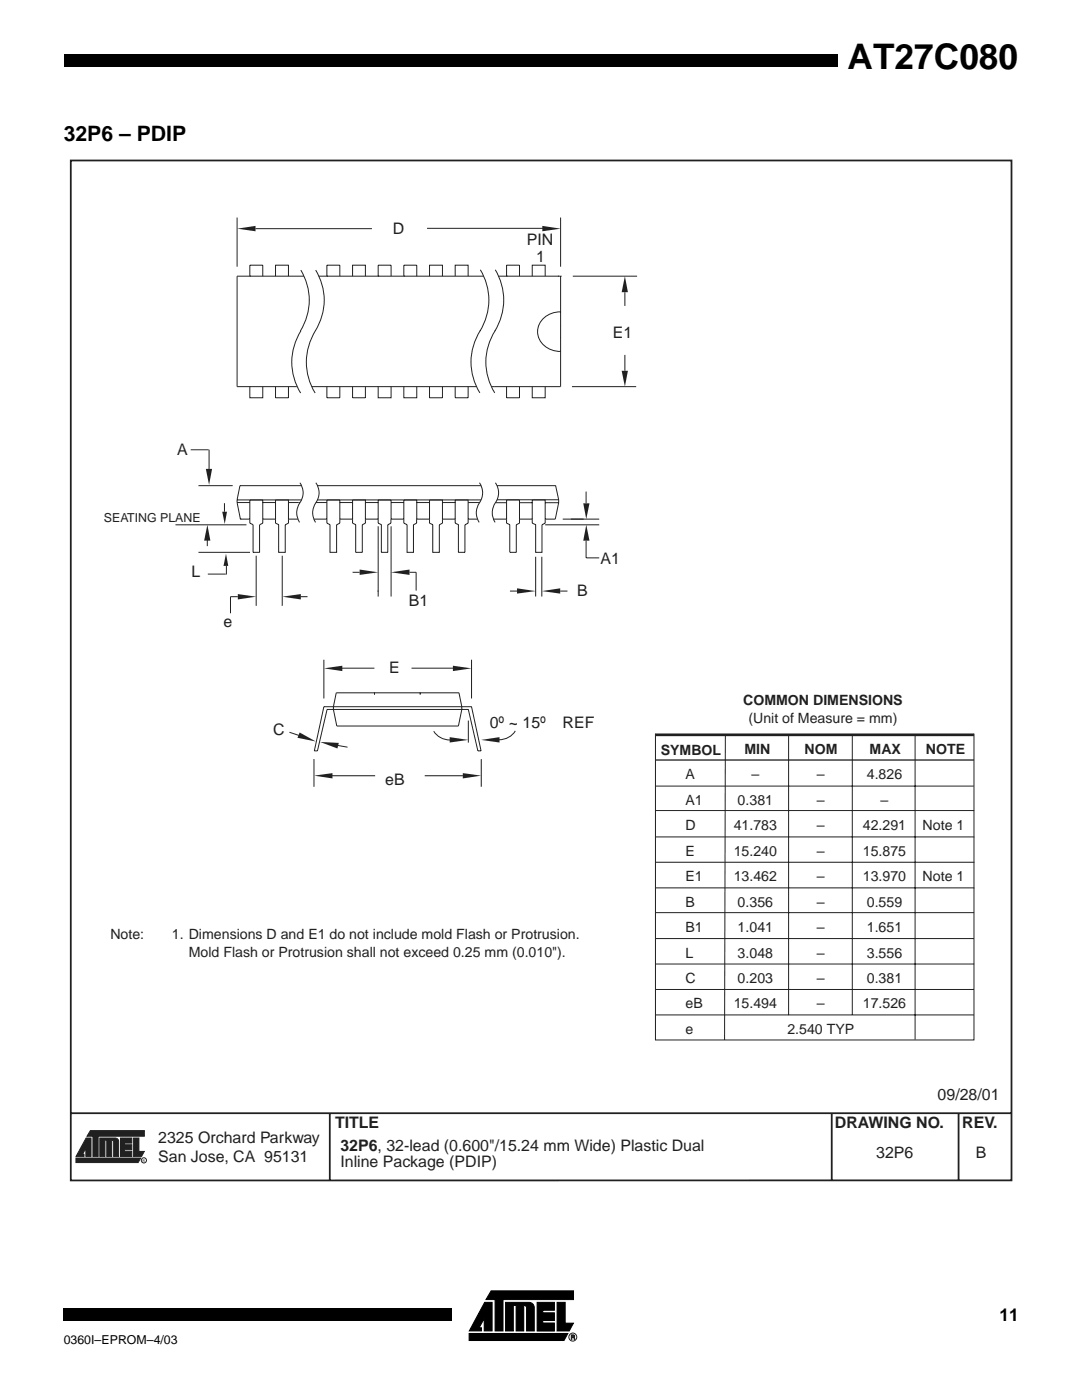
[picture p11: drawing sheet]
<svg xmlns="http://www.w3.org/2000/svg" width="216mm" height="279mm" viewBox="0 0 216 279" stroke-linecap="round" stroke-linejoin="round" font-family="sans-serif">
<path d="M12.7 10.9h154.3v2.5h-154.3zM12.7 261.1h1.2v2.4h-1.2zM13.9 261.1h76.2v2.4h-76.2z" fill="#000"/>
<g fill="#fff">
<path d="M0 6.4h12.7v12.7h-12.7z"/>
<path d="M92.3 256.7h23.8v11.9h-23.8z"/>
<path d="M93.2 257.5h22.1v10.3h-22.1z"/>
</g>
<path d="M96.6 259.9h1.5v5.7h-1.5v-2.5l-1.1 1.9h.5v.6h-2.4zM107.1 259.9h3.4v1.6h-2.3v.5h2.3v1.5h-2.3v.5h2.3v1.6h-3.4zM111.1 259.9h1.6v4.2h1.6l-.8 1.5h-2.4zM93.5 266.1h19.7l-.7 1.4h-19zM97.9 257.6h16.5v1.8h-14.1v6.2h-1.6v-6.2h-1.8zM100.8 259.9h4.6a1.05 1.05 0 0 1 1.1 1.2v4.5h-1.5v-4.6a.52 .52 0 0 0-.6-.5v5.1h-1.5v-5.1h-.5v5.1h-1.6z" fill="#000" stroke="#000" stroke-width=".2"/>
<g fill="#231f20">
<path d="M114.3 266.4l.2 .1v.4l.1 .4-.3-.4 .2-.2z"/>
<path d="M113.9 266.4h.4l-.3 .1v.3h.3l-.3 .1v.4h-.1z"/>
</g>
<g fill="none" stroke="#231f20" stroke-width=".2">
<path d="M113.9 266.4l.6 .1v.4l.1 .4h-.1l-.2-.4h-.3v.4h-.1zM114 266.5h.4v.3h-.4z"/>
<circle cx="114.2" cy="266.8" r=".8"/>
</g>
<path d="M13.8 31.8h188.3v204.2h-188.3z" fill="#fff"/>
<g fill="#231f20" stroke="#231f20" stroke-width=".2">
<path d="M17.2 227.1h.9v3.7h-1v-1.6l-.6 1.2h.3v.4h-1.6z"/>
<path d="M26.6 227.1h1.1v2.7h1.1l-.6 1h-1.6z"/>
<path d="M15.1 231.1h12.9l-.5 .9h-12.4z"/>
<path d="M18 225.6h10.8v1.2h-9.2v4h-1.1v-4h-1.2z"/>
<path d="M19.9 227.1h3a.68 .68 0 0 1 .8 .8v2.9h-1v-3l-.1-.2-.3-.1v3.3h-1v-3.3h-.4v3.3h-1z"/>
<path d="M24 227.1h2.3v1h-1.5v.4h1.5v.9h-1.5v.4h1.5v1h-2.3z"/>
</g>
<g fill="none" stroke="#231f20" stroke-width=".2">
<path d="M47.3 43.4v9.8M111.8 43.4v9.8M50.5 104.7v5.5h1.3v-5.5"/>
<circle cx="28.7" cy="231.6" r=".52"/>
</g>
<path d="M14.1 32h187.6v203.6h-187.6zM14.1 222.2h187.5M65.8 222.2v13.3M165.8 222.1v13.3M191.1 222.2v13.2" fill="none" stroke="#231f20" stroke-width=".35"/>
<g fill="#231f20">
<path d="M92.3 154.3l3.7 .5-3.7 .6z"/>
<path d="M62.6 154.8l3.7-.5v1.1z"/>
</g>
<path d="M67.3 148.8l2 .3" fill="none" stroke="#231f20" stroke-width=".2"/>
<path d="M63.8 148.1l3.8 .2-.3 1.1z" fill="#231f20"/>
<path d="M41.7 89.7v4.6M44.8 100.4v1.7M45.1 112.9v1.8M46 119.1v3.3" fill="none" stroke="#231f20" stroke-width=".2"/>
<g fill="#231f20">
<path d="M41.3 104.7l.6 3.2h-1.2z"/>
<path d="M41 93.6h1.3l-.6 3.2z"/>
</g>
<path d="M46 119.1h1.4" fill="none" stroke="#231f20" stroke-width=".2"/>
<path d="M47.4 118.6l3.7 .5-3.7 .5z" fill="#231f20"/>
<path d="M59.9 119.1h1.4" fill="none" stroke="#231f20" stroke-width=".2"/>
<path d="M56.3 119.1l3.7-.5v1z" fill="#231f20"/>
<path d="M70.3 114.2h1.4" fill="none" stroke="#231f20" stroke-width=".2"/>
<path d="M71.7 113.7l3.7 .5-3.7 .5z" fill="#231f20"/>
<path d="M75.3 118h.1M81.7 114.2h1.3" fill="none" stroke="#231f20" stroke-width=".2"/>
<path d="M77.9 114.2l3.8-.5v1z" fill="#231f20"/>
<path d="M101.7 118h1.4" fill="none" stroke="#231f20" stroke-width=".2"/>
<path d="M103.1 117.4l3.7 .6-3.7 .5z" fill="#231f20"/>
<path d="M111.7 118h1.5" fill="none" stroke="#231f20" stroke-width=".2"/>
<path d="M108 118l3.7-.6v1.1z" fill="#231f20"/>
<path d="M39.6 96.9h6.8M35 104.7h14.1M39.6 110.2h10.3M51.1 110.9v10M56.3 110.9v10M75.4 105v14.1M78 105v14.1M106.8 111.1v8M108 111.1v8" fill="none" stroke="#231f20" stroke-width=".2"/>
<g fill="#231f20">
<path d="M95.9 147.7l3.7-.6v1.1z"/>
<path d="M89.7 147.1l3.7 .6-3.7 .5z"/>
</g>
<path d="M94 131.7v7.7M64.6 141h1.9v.6h-1.3l-1.9 8.3h-.6zM92.1 141h1.9l1.9 8.9h-.6l-1.9-8.3h-1.3M93.4 143.8v4.4" fill="none" stroke="#231f20" stroke-width=".2"/>
<g fill="#231f20">
<path d="M90.3 132.9l3.7 .5-3.7 .5z"/>
<path d="M64.6 133.4l3.7-.5v1z"/>
</g>
<path d="M116.9 107.9v3.4M116.9 111.3h2.6M64.6 131.7v7.7M62.6 151.5v5.5M96 151.5v5.5" fill="none" stroke="#231f20" stroke-width=".2"/>
<path d="M116.9 104.7l.6 3.2h-1.2z" fill="#231f20"/>
<path d="M116.9 98.1v2.4" fill="none" stroke="#231f20" stroke-width=".2"/>
<path d="M116.3 100.5h1.2l-.6 3.1z" fill="#231f20"/>
<path d="M124.6 70.8v3.2M108.7 104.7h10.8M112.2 103.6h7.3" fill="none" stroke="#231f20" stroke-width=".2"/>
<path d="M124 74h1.2l-.6 3.2z" fill="#231f20"/>
<path d="M124.6 58.3v2.8" fill="none" stroke="#231f20" stroke-width=".2"/>
<path d="M124.6 55.1l.6 3.2h-1.2z" fill="#231f20"/>
<path d="M114.2 55.1h12.8M114 77.2h12.9" fill="none" stroke="#231f20" stroke-width=".2"/>
<path d="M108.1 45.1l3.7 .5-3.7 .6z" fill="#231f20"/>
<path d="M51 45.6h23.2" fill="none" stroke="#231f20" stroke-width=".2"/>
<path d="M47.3 45.6l3.7-.5v1.1z" fill="#231f20"/>
<g fill="none" stroke="#231f20" stroke-width=".2">
<path d="M49.8 55.1h.1M49.8 55.1v-2.2h2.6v2.2M54.9 55.1v-2.2h2.6v2.2M60 53.9a11.6 11.6 0 0 1-.1 12.1M60 55.1h-12.7v22.1M62.9 53.9a11.7 11.7 0 0 1-.4 12.9 11.7 11.7 0 0 0 .3 11.6M65.2 55.1h.1M65.2 55.1v-2.2h2.6v2.2M70.3 55.1v-2.2h2.6v2.2M75.4 55.1h.1M75.4 55.1v-2.2h2.6v2.2M80.5 55.1h.1"/>
<path d="M80.5 55.1v-2.2h2.6v2.2M85.6 55.1v-2.2h2.6v2.2M90.8 55.1v-2.2h2.5v2.2M95.8 53.8a11.7 11.7 0 0 1-.1 12.3M98.8 53.8a11.7 11.7 0 0 1-.1 12.3M101 55.1h.1M101 55.1v-2.2h2.6v2.2M106.1 55.1v-2.2h2.6v2.2M111.2 55.1h.1M111.8 55.1h.1M111.8 55.1v10M49.8 77.2v2.2h2.6v-2.2"/>
<path d="M54.9 77.2v2.2h2.6v-2.2M60 66a11.6 11.6 0 0 0-.1 12.4M65.2 77.2v2.2h2.6v-2.2M70.3 77.2v2.2h2.6v-2.2M75.4 77.2v2.2h2.6v-2.2M80.5 77.2v2.2h2.6v-2.2M85.6 77.2v2.2h2.6v-2.2M90.8 77.2v2.2h2.5v-2.2M95.7 66a11.6 11.6 0 0 0 0 12.4M98.7 66a11.5 11.5 0 0 0-.1 12.4M101 77.2v2.2h2.6v-2.2M106.1 77.2v2.2h2.6v-2.2"/>
<path d="M111.7 62.2a4.1 4.1 0 0 0-4.2 5.4 4.5 4.5 0 0 0 4.2 2.5M111.8 67.2v10h-13.2M47.3 99.8v.5h2.5M59.8 96.3a3.6 3.6 0 0 1-.2 4.4 3.5 3.5 0 0 0 .1 3.5M63 96.3a3.6 3.6 0 0 1-.2 4.4 3.4 3.4 0 0 0 .1 3.5M95.6 96.3a3.6 3.6 0 0 1-.2 4.4 3.5 3.5 0 0 0 .1 3.5M98.8 96.3a3.6 3.6 0 0 1-.2 4.4 3.5 3.5 0 0 0 .1 3.5M111.4 99.7v.6h-2.7M47.9 103.6h1.9v-3.8h2.6v3.8h2.5v-3.8h2.6v3.8h1.9M52.4 100.3h2.5M57.5 100.3h2M62.6 103.6h2.6v-3.8h2.6v3.8h2.5v-3.8h2.6v3.8h2.5v-3.8h2.6v3.8h2.5v-3.8h2.6v3.8h2.5v-3.8h2.6v3.8h2.6v-3.8h2.5v3.8h1.9"/>
<path d="M67.8 100.3h2.5M72.9 100.3h2.5M78 100.3h2.5M83.1 100.3h2.5M88.2 100.3h2.6M93.3 100.3h2M98.5 103.6h2.5v-3.8h2.6v3.8h2.5v-3.8h2.6v3.8h2M103.6 100.3h2.5M113.8 103.6h2.6M67 138.3h24.5M74.7 138.3v.4M83.8 138.3v.4"/>
<path d="M66.5 141h25.6v.6h-25.6M67.2 144.9h24.2"/>
</g>
<g fill="#231f20">
<path d="M45.1 110.5l.4 2.4h-.9z"/>
<path d="M44.3 102.1h1l-.5 2.5z"/>
</g>
<g fill="none" stroke="#231f20" stroke-width=".2">
<path d="M60 55.1h.6M63.6 55.1h32.9M85.1 45.6h23.3M99.4 55.1h12.3M47.3 77.2h11.9M62.2 77.2h32.8M98 77.2h.6M111.8 65v2.3M38 89.8h3.6M47.3 99.8h12.8M60.1 96.9h-12.3l-.5 2.8M63.3 96.9h32.6"/>
<path d="M63.3 99.8h32.6M99.1 96.9h11.7l.6 2.8h-12.3M41.3 107.3v1.7M41.4 114.6h3.6M47.3 100.3l.6 3.3M47.9 103.6h.1M49.8 103.6v.8l.7 .3M52.4 103.6v.8l-.6 .3M54.9 103.6v.8l.7 .3v5.5h1.3v-5.5l.6-.3v-.8M59.5 100.3h.3M62.6 103.6h.1M63 100.3h2.2"/>
<path d="M65.2 103.6v.8l.6 .3v5.5h1.3v-5.5l.7-.3v-.8M70.3 103.6v.8l.6 .3v5.5h1.3v-5.5l.7-.3v-.8M75.4 103.6v.8l.6 .3v5.5h1.3v-5.5l.6-.3v-.8M80.5 103.6v.8l.7 .3v5.5h1.2v-5.5l.7-.3v-.8M83 114.2v3.7M85.6 103.6v.8l.7 .3v5.5h1.3v-5.5l.6-.3v-.8M90.8 103.6v.8l.6 .3v5.5h1.3v-5.5l.6-.3v-.8M95.3 100.3h.4M98.4 103.6h.1M98.8 100.3h2.2M101 103.6v.8l.6 .3v5.5M103.6 103.6v.8l-.7 .3v5.5h-1.2"/>
<path d="M106.1 103.6v.8l.7 .3v5.5h1.3v-5.5l.6-.3v-.8M111.4 100.3l-.7 3.3M66.9 133.3h7.8M67 138.3l-.5 2.7M82.1 133.3h9.5M91.5 138.3l.6 2.7M57.7 146.1l1.9 .7M65.7 154.8h9.1M66.5 141.6l.7 3.3M84.7 154.8h8.5M86.5 145.9a3.8 3.8 0 0 0 3.7 1.7M92.1 141.6l-.7 3.3"/>
<path d="M102.7 145.9a3.8 3.8 0 0 1-3.6 1.7"/>
</g>
<path d="M59.7 146.2l3.3 1.8-3.7-.8z" fill="#231f20"/>
<g fill="none" stroke="#231f20" stroke-width=".2">
<path d="M130.7 146.4v61.2h63.5v-61.2M130.7 156.9h63.4M144.6 146.7l-.1 60.9M157.2 146.7v55.9M169.9 146.6v55.9M182.5 146.6v60.9M130.7 161.8h63.6M130.7 167h63.6M130.7 172.1h63.6M130.7 177.2h63.6M130.8 182.1h63.4M130.8 187.3h63.4"/>
<path d="M130.8 192.4h63.4M130.8 197.5h63.4M130.8 202.6h63.4"/>
</g>
<path d="M130.7 146.7h63.5" fill="none" stroke="#231f20" stroke-width=".53"/>
<path d="M130.7 151.7h63.5" fill="none" stroke="#231f20" stroke-width=".26"/>
<text font-size="7" x="169" y="13.7">AT27C080</text>
<text font-size="4.2" x="12.7" y="28.2">32P6 – PDIP</text>
<text font-size="3.5" x="199.3" y="263.7">11</text>
<g font-size="3.2" fill="#231f20">
<text x="78.3" y="46.7">D</text>
<text x="105.1" y="48.9">PIN</text>
<text x="106.9" y="52.2">1</text>
<text x="122.2" y="67.5">E1</text>
<text x="35.3" y="90.7">A</text>
<text x="119.8" y="112.6">A1</text>
<text x="38.2" y="115.1">L</text>
<text x="115.1" y="118.8">B</text>
<text x="44.6" y="125.1">e</text>
<text x="81.5" y="120.9">B1</text>
<text x="77.6" y="134.3">E</text>
<text x="54.5" y="146.6">C</text>
<text x="97.7" y="145.2">0º ~ 15º</text>
<text x="112.2" y="145.2">REF</text>
<text x="76.8" y="156.6">eB</text>
<text x="187" y="219.4">09/28/01</text>
<text x="66.8" y="225.1">TITLE</text>
<text x="166.5" y="225.1">DRAWING NO.</text>
<text x="191.9" y="225.2">REV.</text>
<text x="31.5" y="228.1">2325 Orchard Parkway</text>
<text x="31.5" y="232">San Jose, CA 95131</text>
<text x="67.9" y="229.8">32P6, 32-lead (0.600&quot;/15.24 mm Wide) Plastic Dual</text>
<text x="67.9" y="233">Inline Package (PDIP)</text>
<text x="174.7" y="231">32P6</text>
<text x="194.6" y="231.2">B</text>
</g>
<g font-size="2.8" fill="#231f20">
<text x="148.2" y="140.7">COMMON DIMENSIONS</text>
<text x="149.2" y="144.2">(Unit of Measure = mm)</text>
<text x="131.7" y="150.6">SYMBOL</text>
<text x="136.7" y="155.5">A</text>
<text x="148.4" y="150.4">MIN</text>
<text x="149.8" y="155.5">–</text>
<text x="160.4" y="150.5">NOM</text>
<text x="162.9" y="155.5">–</text>
<text x="172.8" y="155.5">4.826</text>
<text x="173.4" y="150.4">MAX</text>
<text x="184.6" y="150.5">NOTE</text>
<text x="136.7" y="160.6">A1</text>
<text x="147.1" y="160.6">0.381</text>
<text x="162.9" y="160.6">–</text>
<text x="175.6" y="160.6">–</text>
<text x="136.7" y="165.7">D</text>
<text x="146.3" y="165.7">41.783</text>
<text x="162.9" y="165.7">–</text>
<text x="172.1" y="165.7">42.291</text>
<text x="184" y="165.7">Note 1</text>
<text x="136.7" y="170.8">E</text>
<text x="146.3" y="170.8">15.240</text>
<text x="162.9" y="170.8">–</text>
<text x="172.1" y="170.8">15.875</text>
<text x="136.7" y="175.9">E1</text>
<text x="146.3" y="175.9">13.462</text>
<text x="162.9" y="175.9">–</text>
<text x="172.1" y="175.9">13.970</text>
<text x="184" y="175.9">Note 1</text>
<text x="136.7" y="180.9">B</text>
<text x="147.1" y="180.9">0.356</text>
<text x="162.9" y="180.9">–</text>
<text x="172.8" y="180.9">0.559</text>
<text x="22" y="187.4">Note:</text>
<text x="34.3" y="187.4">1. Dimensions D and E1 do not include mold Flash or Protrusion.</text>
<text x="37.6" y="190.9">Mold Flash or Protrusion shall not exceed 0.25 mm (0.010&quot;).</text>
<text x="136.7" y="186">B1</text>
<text x="136.7" y="191.1">L</text>
<text x="147.1" y="186">1.041</text>
<text x="147.1" y="191.1">3.048</text>
<text x="162.9" y="186">–</text>
<text x="162.9" y="191.1">–</text>
<text x="172.8" y="186">1.651</text>
<text x="172.8" y="191.1">3.556</text>
<text x="136.7" y="196.2">C</text>
<text x="147.1" y="196.2">0.203</text>
<text x="162.9" y="196.2">–</text>
<text x="172.8" y="196.2">0.381</text>
<text x="136.7" y="201.3">eB</text>
<text x="146.3" y="201.3">15.494</text>
<text x="162.9" y="201.3">–</text>
<text x="172.1" y="201.3">17.526</text>
<text x="136.7" y="206.3">e</text>
<text x="157" y="206.3">2.540 TYP</text>
</g>
<text font-size="2.5" fill="#231f20" x="20.7" y="104.3">SEATING PLANE</text>
<text font-size="2.5" x="12.7" y="268.1">0360I–EPROM–4/03</text>
<text font-size=".7" fill="#231f20" x="28.4" y="231.8">R</text>
</svg>
